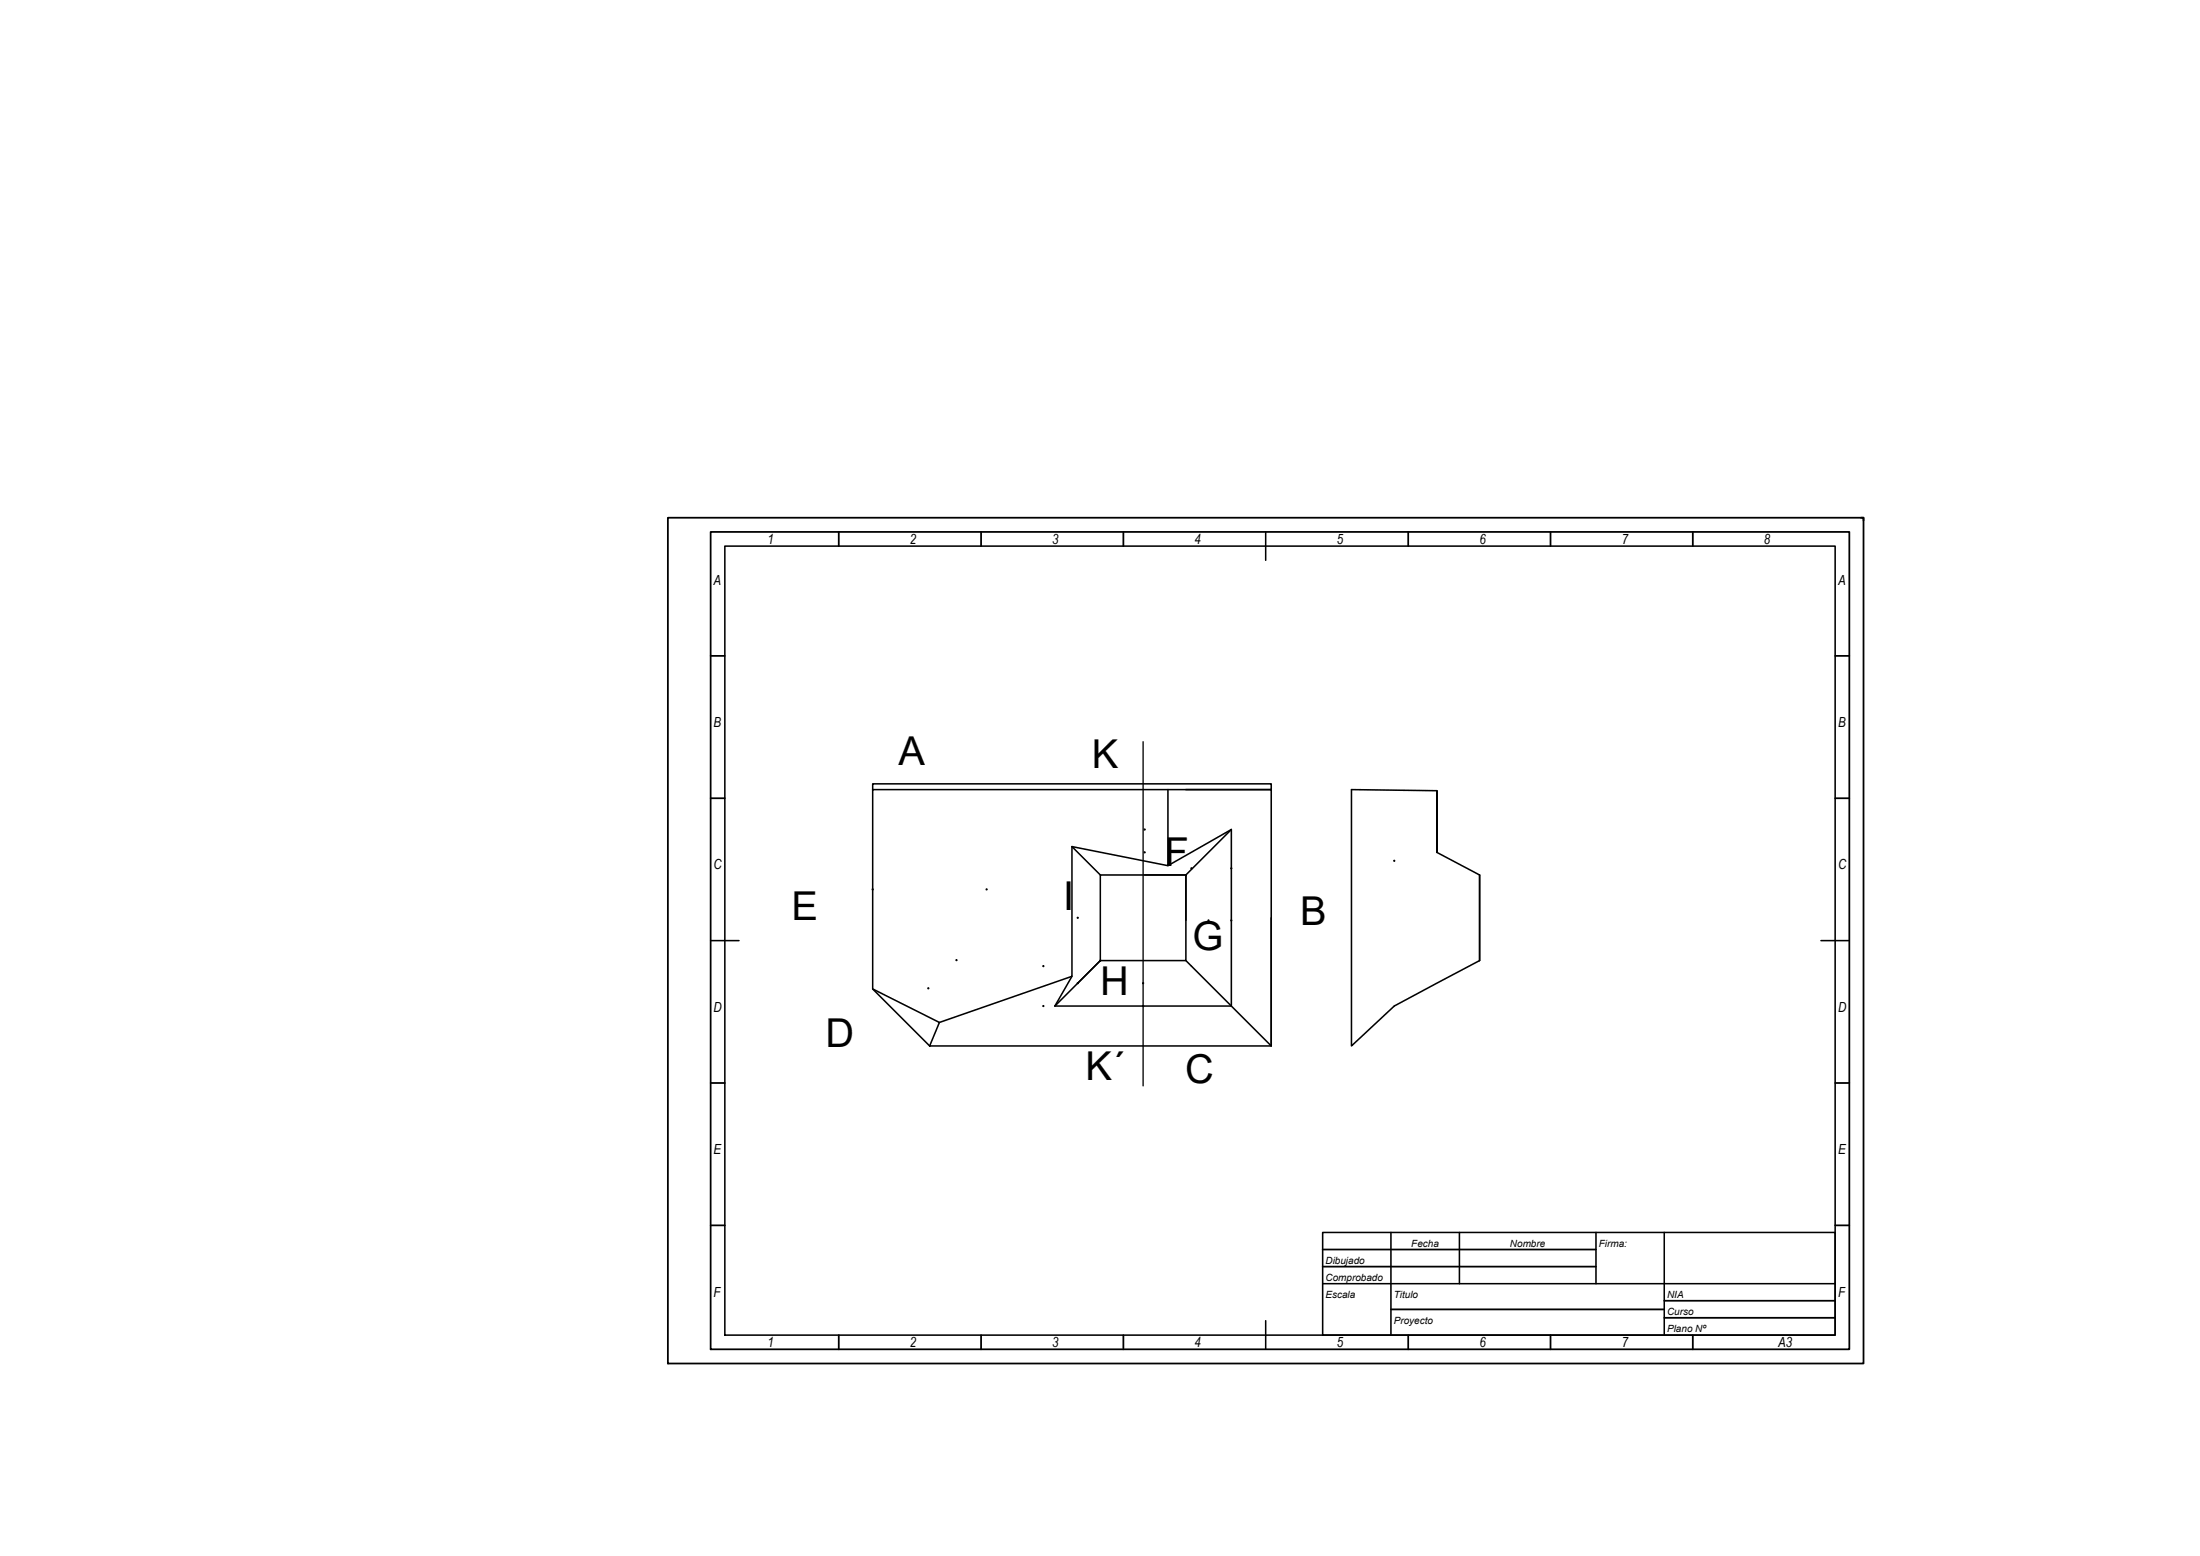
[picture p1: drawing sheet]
<svg xmlns="http://www.w3.org/2000/svg" width="420mm" height="297mm" viewBox="0 0 420 297" stroke-linecap="round" stroke-linejoin="round" font-family="sans-serif">
<!-- layer: Aristas -->
<g fill="none" stroke="#000" stroke-width=".3">
<path d="M166.7 150.7h76.1v49h-65.3l-10.8-10.9zM166.7 150.7v-1.1h76.1v1.1h-16.3M223.1 150.7v14.6l-18.4-3.7M235.2 158.4l-8.7 8.6M235.2 158.4v33.7h-33.7M235.2 158.4l-12.1 6.9M274.4 150.9v11.8v-11.8l-16.3-.2v49l8.2-7.6 16.3-8.7v-16.4l-8.2-4.3M204.7 161.6v24.8l-25.3 8.8M204.7 161.6l5.4 5.4M210.1 167h16.4v16.4h-16.4zM218.6 167h7.9M226.5 167v8.7"/>
<path d="M242.8 175.2v24.5l-16.3-16.3M166.7 188.8l12.7 6.4-1.9 4.5M204.7 186.4l-3.2 5.7M210.1 183.4l-8.6 8.7"/>
</g>
<g fill="#000" stroke="#000" stroke-width=".19">
<circle cx="218.6" cy="158.4" r=".12"/>
<circle cx="166.7" cy="169.8" r=".12"/>
<circle cx="188.4" cy="169.8" r=".12"/>
<circle cx="205.8" cy="175.2" r=".12"/>
<circle cx="218.6" cy="162.7" r=".12"/>
<circle cx="227.5" cy="165.8" r=".12"/>
<circle cx="230.8" cy="175.7" r=".12"/>
<circle cx="235.2" cy="175.7" r=".12"/>
<circle cx="235.2" cy="165.8" r=".12"/>
<circle cx="266.3" cy="164.3" r=".12"/>
<circle cx="177.3" cy="188.7" r=".12"/>
<circle cx="182.7" cy="183.3" r=".12"/>
<circle cx="199.3" cy="192" r=".12"/>
<circle cx="199.3" cy="184.4" r=".12"/>
<circle cx="205.8" cy="187.7" r=".12"/>
<circle cx="210.1" cy="183.4" r=".12"/>
<circle cx="218.3" cy="187.7" r=".12"/>
<circle cx="218.3" cy="192" r=".12"/>
</g>
<!-- layer: Ejes -->
<path d="M218.3 141.6v65.7" fill="none" stroke="#000" stroke-width=".25"/>
<!-- layer: Formato_fina -->
<g fill="none" stroke="#000" stroke-width=".34">
<path d="M127.6 98.8h228.3v161.5h-228.3zM355.4 98.8h.5v.6M135.7 101.5h217.5v156.1h-217.5zM160.2 101.5v2.8M187.4 101.5v2.8M214.5 101.5v2.8M268.9 101.5v2.8M296.1 101.5v2.8M323.3 101.5v2.8M135.7 125.2h2.7M350.5 125.2h2.7M135.7 152.4h2.7"/>
<path d="M350.5 152.4h2.7M135.7 206.7h2.7M350.5 206.7h2.7M135.7 233.9h2.7M252.6 238.5h52.2M350.5 233.9h2.7M160.2 254.9v2.7M187.4 254.9v2.7M214.5 254.9v2.7M252.6 241.8h52.2M265.6 250h52.2M268.9 254.9v2.7"/>
<path d="M296.1 254.9v2.7M317.8 251.6h32.7M317.8 248.3h32.7M323.3 254.9v2.7"/>
</g>
<!-- layer: Formato_Gruesa -->
<path d="M138.4 104.3h212.1v150.6h-212.1zM241.7 101.5v5.5M135.7 179.6h5.4M347.8 179.6h5.4M252.6 235.3h97.9v19.6h-97.9zM265.6 235.3v19.6M278.7 235.3v9.8M304.8 235.3v9.8M317.8 235.3v19.6M241.7 252.1v5.5M252.6 245.1h97.9" fill="none" stroke="#000" stroke-width=".3"/>
<g font-size="7.6">
<text x="171.6" y="146.1">A</text>
<text x="208.5" y="146.5">K</text>
<text x="222.4" y="165.3">F</text>
<text x="203" y="173.7">I</text>
<text x="151.2" y="175.6">E</text>
<text x="248.3" y="176.6">B</text>
<text x="227.8" y="181.4">G</text>
<text x="210.1" y="189.9">H</text>
<text x="157.6" y="199.8">D</text>
<text x="207.3" y="206.1">K´</text>
<text x="226.3" y="206.7">C</text>
</g>
<g font-size="2.7">
<text x="146.6" y="103.8">1</text>
<text x="173.8" y="103.8">2</text>
<text x="201" y="103.8">3</text>
<text x="228.1" y="103.8">4</text>
<text x="255.3" y="103.8">5</text>
<text x="282.5" y="103.8">6</text>
<text x="309.7" y="103.8">7</text>
<text x="336.9" y="103.8">8</text>
<text x="136.3" y="111.6">A</text>
<text x="351" y="111.6">A</text>
<text x="136.3" y="138.8">B</text>
<text x="351" y="138.8">B</text>
<text x="136.3" y="166">C</text>
<text x="351" y="166">C</text>
<text x="136.3" y="193.2">D</text>
<text x="351" y="193.2">D</text>
<text x="136.3" y="220.3">E</text>
<text x="351" y="220.3">E</text>
<text x="136.3" y="247.5">F</text>
<text x="351" y="247.5">F</text>
<text x="146.6" y="257.2">1</text>
<text x="173.8" y="257.2">2</text>
<text x="201" y="257.2">3</text>
<text x="228.1" y="257.2">4</text>
<text x="255.3" y="257.2">5</text>
<text x="282.5" y="257.2">6</text>
<text x="309.7" y="257.2">7</text>
<text x="339.6" y="257.2">A3</text>
</g>
<g font-size="1.9">
<text x="269.5" y="238">Fecha</text>
<text x="288.4" y="238">Nombre</text>
<text x="305.4" y="238">Firma:</text>
<text x="253.2" y="244.5">Comprobado</text>
<text x="253.2" y="241.2">Dibujado</text>
<text x="253.2" y="247.8">Escala</text>
<text x="266.2" y="247.8">Titulo</text>
<text x="318.4" y="247.8">NIA</text>
<text x="318.4" y="251.1">Curso</text>
<text x="266.2" y="252.7">Proyecto</text>
<text x="318.4" y="254.3">Plano Nº</text>
</g>
</svg>
